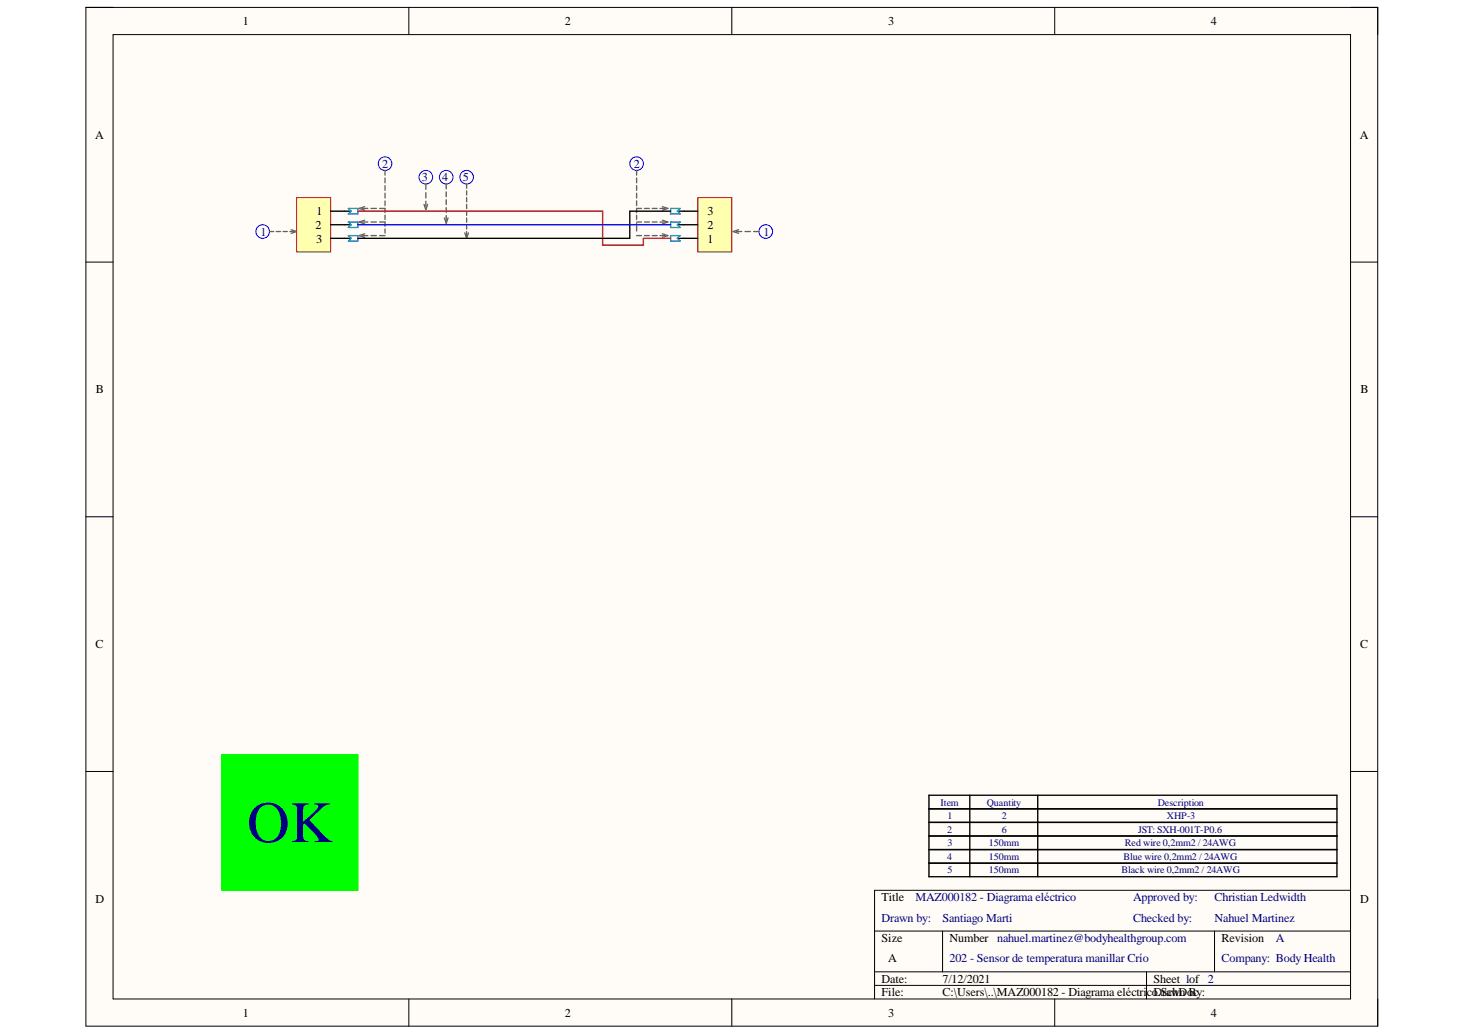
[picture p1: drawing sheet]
<svg xmlns="http://www.w3.org/2000/svg" width="297mm" height="210mm" viewBox="0 0 297 210" stroke-linecap="round" stroke-linejoin="round" font-family="sans-serif">
<path d="M17.4 1.5h261.9v206.6h-261.9z" fill-rule="evenodd" fill="#fffcf8"/>
<path d="M17.4 1.5h261.9v206.6h-261.9z" fill="none" stroke="#000" stroke-width=".2"/>
<path d="M22.9 7h250.9v195.6h-250.9z" fill-rule="evenodd" fill="#fffcf8"/>
<g fill="none" stroke="#000" stroke-width=".2">
<path d="M17.4 1.5h5.5M22.9 7h250.9v195.6h-250.9zM82.9 1.5v5.5M148.4 1.5v5.5M213.9 1.5v5.5M273.8 1.5h5.5v5.5M17.4 53.2h5.5M273.8 53.2h5.5M17.4 104.8h5.5M273.8 104.8h5.5M17.4 156.5h5.5M273.8 156.5h5.5"/>
<path d="M177.3 188.8h96.5M177.3 197.1h96.5M177.3 199.8h96.5M191.1 188.8v8.3M232.5 197.1v5.5M246.3 188.8v8.3M273.8 180.6h-96.5v22M82.9 202.6v5.5M148.4 202.6v5.5M213.9 202.6v5.5M279.3 202.6v5.5"/>
</g>
<g fill="none" stroke="#000" stroke-width=".27">
<path d="M69.8 42.8h1.4M69.8 48.3h1.4M69.8 45.6h1.4M137.3 42.8h1.4M137.3 48.3h1.4M137.3 45.6h1.4M188.4 161.3h82.7v16.5h-82.7zM188.4 164h82.7M188.4 166.8h82.7M188.4 169.5h82.7M188.4 172.3h82.7M188.4 175.1h82.7"/>
<path d="M196.6 161.3v16.5M210.4 161.3v16.5"/>
</g>
<g fill="none" stroke="#00f" stroke-width=".2">
<circle cx="78.1" cy="33.2" r="1.38"/>
<circle cx="86.3" cy="35.9" r="1.38"/>
<circle cx="90.5" cy="35.9" r="1.38"/>
<circle cx="94.6" cy="35.9" r="1.38"/>
<circle cx="129.1" cy="33.2" r="1.38"/>
<circle cx="53.3" cy="47" r="1.38"/>
<circle cx="155.3" cy="47" r="1.38"/>
</g>
<path d="M70.6 42.3h2v1.1h-2l.6-.6zM70.6 45h2v1.1h-2l.6-.5zM70.6 47.8h2v1.1h-2l.6-.6zM136 42.3h1.9l-.6 .5 .6 .6h-1.9zM136 47.8h1.9l-.6 .5 .6 .6h-1.9zM136 45h1.9l-.6 .6 .6 .5h-1.9z" fill="none" stroke="#009cca" stroke-width=".27"/>
<g fill="none" stroke="#646464" stroke-width=".27">
<path d="M78.1 34.6v.9M78.1 36.1v1M78.1 37.6v1M78.1 39.2v1M86.3 37.3v1.1M86.3 39.1v1.1M90.5 37.3v1M90.5 38.9v1M94.6 37.3v.9M94.6 38.7v.9M129.1 34.6v.9M129.1 36.1v1"/>
<path d="M129.1 37.6v1M129.1 39.2v1M54.6 47h.9M56 47h.9M57.4 47h.9M58.8 47h.8M59 46.6l1.1 .4-1.1 .3M73.5 42.3h1.1M73.5 45h1.1M73.5 47.8h1.1M73.9 41.9l-1.1 .4 1.1 .3M73.9 44.7l-1.1 .3 1.1 .4"/>
<path d="M73.9 47.4l-1.1 .4 1.1 .4M75.2 42.3h1.1M75.2 45h1.1M75.2 47.8h1.1M77 42.3h1.1v.8M77 45h1.1v.9M77 47.8h1.1M78.1 40.7v1M78.1 43.7v.8M78.1 46.4v.9M86 41.4l.3 1.2 .4-1.2M86.3 40.8v1.1"/>
<path d="M90.1 44.2l.4 1.1 .3-1.1M90.5 40.5v1M90.5 42.1v1M90.5 43.7v1M94.2 47.2l.4 1.1 .4-1.1M94.6 40.1v.8M94.6 41.4v.9M94.6 42.8v.9M94.6 44.2v.9M94.6 45.6v.8M94.6 47v.8M129.1 45h1"/>
<path d="M129.1 47.8h1M129.1 40.7v1M129.1 43.7v.8M129.1 45.3v1.6M130.1 42.3h-1v.8M130.7 42.3h1M130.7 45h1M130.7 47.8h1M132.2 42.3h1M132.2 45h1M132.2 47.8h1M133.8 42.3h1"/>
<path d="M133.8 45h1M133.8 47.8h1M134.3 41.9l1.1 .4-1.1 .3M134.3 44.7l1.1 .3-1.1 .4M134.3 47.4l1.1 .4-1.1 .4M149.3 47h1.1M149.8 46.6l-1.1 .4 1.1 .3M151.1 47h1M152.8 47h1.1"/>
</g>
<path d="M45 153h27.6v27.6h-27.6z" fill-rule="evenodd" fill="#0f0"/>
<path d="M45 153h27.6v27.6h-27.6z" fill="none" stroke="#0f0" stroke-width=".2"/>
<path d="M60.1 40.1h6.9v11h-6.9z" fill-rule="evenodd" fill="#ffffb0"/>
<path d="M60.1 40.1h6.9v11h-6.9z" fill="none" stroke="#800000" stroke-width=".2"/>
<path d="M67 42.8h2.8M67 45.6h2.8M67 48.3h2.8" fill="none" stroke="#000" stroke-width=".27"/>
<path d="M141.5 40.1h6.9v11h-6.9z" fill-rule="evenodd" fill="#ffffb0"/>
<path d="M141.5 40.1h6.9v11h-6.9z" fill="none" stroke="#800000" stroke-width=".2"/>
<path d="M136 42.8h-8.3v5.5h-55.1M138.7 48.3h2.8M138.7 45.6h2.8M138.7 42.8h2.8" fill="none" stroke="#000" stroke-width=".27"/>
<path d="M72.6 42.8h49.6v6.9h8.3v-1.4h5.5" fill="none" stroke="#f00" stroke-width=".27"/>
<path d="M72.6 45.6h63.4" fill="none" stroke="#00f" stroke-width=".27"/>
<text font-size="11.9" fill="#000080" x="50.1" y="170.8">OK</text>
<g font-size="2.5">
<text x="49.2" y="5.1">1</text>
<text x="114.5" y="5.1">2</text>
<text x="180.1" y="5.1">3</text>
<text x="245.5" y="5.1">4</text>
<text x="19.3" y="28.1">A</text>
<text x="275.7" y="28.1">A</text>
<text x="64" y="46.4">2</text>
<text x="64.2" y="43.7">1</text>
<text x="143.5" y="46.4">2</text>
<text x="143.5" y="43.7">3</text>
<text x="64.1" y="49.2">3</text>
<text x="143.5" y="49.2">1</text>
<text x="19.5" y="79.8">B</text>
<text x="275.9" y="79.8">B</text>
<text x="19.4" y="131.5">C</text>
<text x="275.8" y="131.5">C</text>
<text x="19.4" y="183.1">D</text>
<text x="178.7" y="182.8">Title</text>
<text x="275.8" y="183.1">D</text>
<text x="178.7" y="191">Size</text>
<text x="192.5" y="191">Number nahuel.martinez@bodyhealthgroup.com</text>
<text x="247.7" y="191">Revision</text>
<text x="180.1" y="195.2">A</text>
<text x="178.7" y="199.3">Date:</text>
<text x="178.7" y="202.1">File:</text>
<text x="191.1" y="199.3">7/12/2021</text>
<text x="191.1" y="202.1">C:\Users\..\MAZ000182 - Diagrama eléctricoDrawn By:</text>
<text x="233.9" y="199.3">Sheet 1of 2</text>
<text x="234.8" y="202.1">.SchDoc</text>
<text x="49.2" y="206.2">1</text>
<text x="114.5" y="206.2">2</text>
<text x="180.1" y="206.2">3</text>
<text x="245.5" y="206.2">4</text>
</g>
<g font-size="2.5" fill="#000080">
<text x="77.5" y="34.1">2</text>
<text x="128.5" y="34.1">2</text>
<text x="85.5" y="36.8">3</text>
<text x="89.7" y="36.8">4</text>
<text x="93.8" y="36.8">5</text>
<text x="52.8" y="47.8">1</text>
<text x="154.8" y="47.8">1</text>
<text x="185.6" y="182.8">MAZ000182 - Diagrama eléctrico</text>
<text x="229.8" y="182.8">Approved by:</text>
<text x="246.2" y="182.8">Christian Ledwidth</text>
<text x="178.7" y="187">Drawn by:</text>
<text x="191.1" y="187">Santiago Marti</text>
<text x="229.8" y="187">Checked by:</text>
<text x="246.2" y="187">Nahuel Martinez</text>
<text x="258.7" y="191">A</text>
<text x="192.5" y="195.2">202 - Sensor de temperatura manillar Crío</text>
<text x="247.7" y="195.2">Company: Body Health</text>
</g>
<g font-size="2" fill="#000080">
<text x="190.7" y="163.4">Item</text>
<text x="192.1" y="166.1">1</text>
<text x="200.1" y="163.4">Quantity</text>
<text x="203.1" y="166.1">2</text>
<text x="234.7" y="163.4">Description</text>
<text x="236.6" y="166.1">XHP-3</text>
<text x="192" y="168.9">2</text>
<text x="192.1" y="171.6">3</text>
<text x="200.5" y="171.6">150mm</text>
<text x="203.1" y="168.9">6</text>
<text x="228.1" y="171.6">Red wire 0,2mm2 / 24AWG</text>
<text x="230.8" y="168.9">JST: SXH-001T-P0.6</text>
<text x="192" y="174.4">4</text>
<text x="192.1" y="177.1">5</text>
<text x="200.5" y="174.4">150mm</text>
<text x="200.5" y="177.1">150mm</text>
<text x="227.4" y="177.1">Black wire 0,2mm2 / 24AWG</text>
<text x="227.8" y="174.4">Blue wire 0,2mm2 / 24AWG</text>
</g>
</svg>
